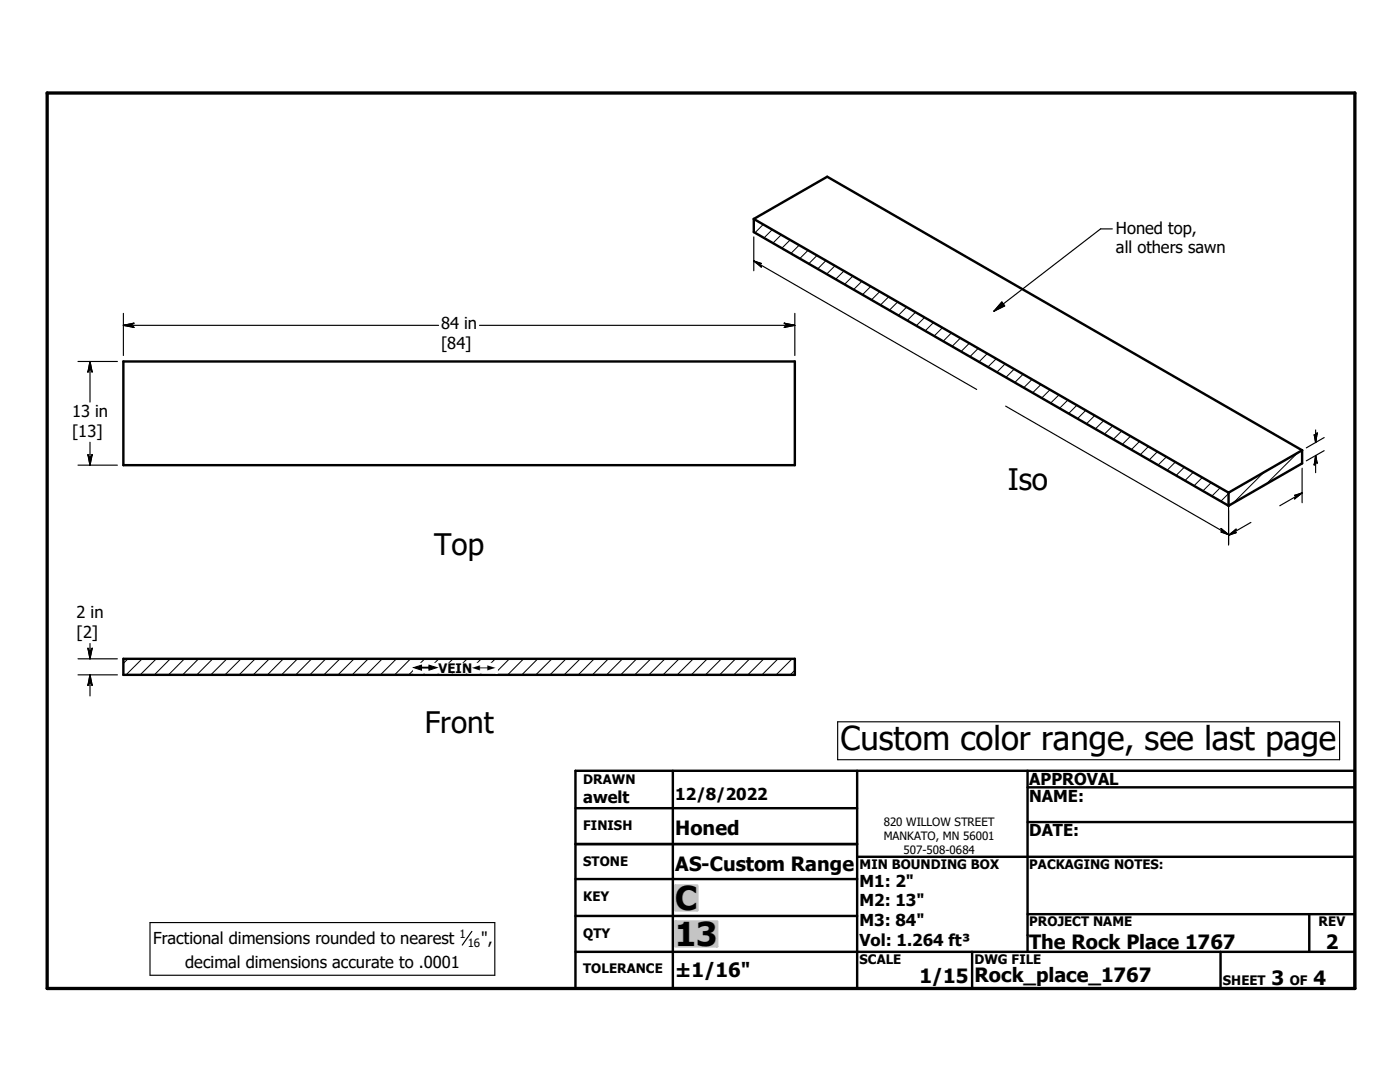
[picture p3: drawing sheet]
<svg xmlns="http://www.w3.org/2000/svg" width="279mm" height="216mm" viewBox="0 0 279 216" stroke-linecap="round" stroke-linejoin="round" font-family="sans-serif">
<g fill="none" stroke="#000" stroke-width=".48">
<path d="M150.4 43.7v2.6l94.8 54.6M150.4 43.7l94.8 54.6M150.4 43.7l14.7-8.4 94.8 54.5M24.6 72.1h134v20.7h-134zM245.2 98.3v2.6M259.9 89.8v2.7l-14.7 8.4M259.9 89.8l-14.7 8.5M24.6 131.5h134v3.2h-134zM114.8 153.8h155.6v43.4h-155.6zM134.3 153.8v43.4M171.1 153.8v43.4M205.1 157.1h65.3"/>
<path d="M205.1 153.8v36.1M114.8 175.4h56.3M114.8 161.3h56.3M114.8 168.4h56.3M171.1 171h99.3M205.1 164h65.3M114.8 182.8h56.3M114.8 189.9h155.6M194 189.9v7.3M205.1 182.4h65.3M243.6 189.9v7.3M261.3 182.4v7.5"/>
</g>
<g fill="none" stroke="#000" stroke-width=".2">
<path d="M150.5 43.8l-.1 .1M152.3 44.8l-1.6 1.6M154.1 45.8l-1.6 1.7M155.9 46.9l-1.7 1.6M157.7 47.9l-1.7 1.6M159.5 48.9l-1.7 1.7M161.3 49.9l-1.7 1.7M163.1 51l-1.7 1.6M164.8 52l-1.6 1.6M166.6 53l-1.6 1.7M168.4 54.1l-1.6 1.6M170.2 55.1l-1.7 1.6"/>
<path d="M172 56.1l-1.6 1.7M173.8 57.1l-1.7 1.7M175.6 58.2l-1.7 1.6M177.3 59.2l-1.6 1.7M179.2 60.2l-1.7 1.7M180.9 61.3l-1.6 1.6M182.7 62.3l-1.6 1.7M184.5 63.3l-1.6 1.7M186.3 64.4l-1.7 1.6M188.1 65.4l-1.7 1.7M189.9 66.4l-1.7 1.7M191.7 67.5l-1.7 1.6"/>
<path d="M193.4 68.5l-1.6 1.6M195.2 69.5l-1.6 1.7M197 70.6l-1.6 1.6M198.8 71.6l-1.6 1.6M200.6 72.6l-1.7 1.7M202.4 73.7l-1.7 1.6M204.2 74.7l-1.7 1.6M206 75.7l-1.7 1.7M207.7 76.7l-1.6 1.7M209.5 77.8l-1.6 1.6M211.3 78.8l-1.6 1.6M213.1 79.8l-1.6 1.7"/>
<path d="M214.9 80.9l-1.6 1.6M216.7 81.9l-1.7 1.6M218.5 82.9l-1.7 1.7M220.3 83.9l-1.7 1.7M222.1 85l-1.7 1.6M223.8 86l-1.6 1.7M225.6 87l-1.6 1.7M227.4 88.1l-1.6 1.6M229.2 89.1l-1.6 1.6M231 90.1l-1.7 1.7M232.8 91.2l-1.7 1.6M234.6 92.2l-1.7 1.6"/>
<path d="M236.4 93.2l-1.7 1.7M238.1 94.2l-1.6 1.7M239.9 95.3l-1.6 1.6M241.7 96.3l-1.6 1.6M243.5 97.3l-1.6 1.7M245.6 98.1l-2 1.9M252.3 94.2l-6.2 6.2M258.9 90.4l-6.1 6.1M259.9 92.3l-.4 .4M25.5 131.5l-.9 .9M28.4 131.5l-3.2 3.2M31.2 131.5l-3.2 3.2"/>
<path d="M34 131.5l-3.2 3.2M36.8 131.5l-3.2 3.2M39.6 131.5l-3.1 3.2M42.5 131.5l-3.2 3.2M45.3 131.5l-3.2 3.2M48.1 131.5l-3.2 3.2M50.9 131.5l-3.2 3.2M53.7 131.5l-3.2 3.2M56.5 131.5l-3.1 3.2M59.4 131.5l-3.2 3.2M62.2 131.5l-3.2 3.2M65 131.5l-3.2 3.2"/>
<path d="M67.8 131.5l-3.2 3.2M70.7 131.5l-3.2 3.2M73.5 131.5l-3.2 3.2M76.3 131.5l-3.2 3.2M79.1 131.5l-3.2 3.2M81.9 131.5l-3.1 3.2M84.8 131.5l-3.2 3.2M87.6 131.5l-3.2 3.2M90.4 131.5l-3.2 3.2M93.2 131.5l-3.2 3.2M96 131.5l-3.2 3.2M98.8 131.5l-3.1 3.2"/>
<path d="M101.7 131.5l-3.2 3.2M104.5 131.5l-3.2 3.2M107.3 131.5l-3.2 3.2M110.1 131.5l-3.2 3.2M113 131.5l-3.2 3.2M115.8 131.5l-3.2 3.2M118.6 131.5l-3.2 3.2M121.4 131.5l-3.2 3.2M124.2 131.5l-3.1 3.2M127.1 131.5l-3.2 3.2M129.9 131.5l-3.2 3.2M132.7 131.5l-3.2 3.2"/>
<path d="M135.5 131.5l-3.2 3.2M138.4 131.5l-3.3 3.2M141.1 131.5l-3.1 3.2M144 131.5l-3.2 3.2M146.8 131.5l-3.2 3.2M149.6 131.5l-3.2 3.2M152.4 131.5l-3.2 3.2M155.3 131.5l-3.2 3.2M158.1 131.5l-3.2 3.2M158.6 133.7l-.9 1"/>
</g>
<path d="M9.4 18.6h261v178.6h-261z" fill="none" stroke="#000" stroke-width=".66"/>
<g fill="#c0c0c0" stroke="#c0c0c0" stroke-width=".48">
<path d="M134.8 183.9h8.3v4.9z"/>
<path d="M134.8 183.9l8.3 4.9h-8.3z"/>
<path d="M134.8 176.7h4.4v5z"/>
<path d="M134.8 176.7l4.4 5h-4.4z"/>
</g>
<g fill="#fff" stroke="#fff" stroke-width=".23">
<path d="M82.5 132.4h16.8v1.9z"/>
<path d="M82.5 132.4l16.8 1.9h-16.8z"/>
</g>
<g fill="none" stroke="#000" stroke-width=".23">
<path d="M150.4 52.1l44.5 25.6M150.4 52.1l1.5 .5h-.5M150.4 52.1l1.5 1.2-.5-.7M150.4 47.3v6.7M151.4 52.6h.1M222 45.7h-2.4l-21.2 16.4M15.6 72.1h7.8M18 73.5h.1M18 72.1v8.1M18 72.1l.4 2.1-.4-.7M18 72.1l-.4 2.1 .4-.7M24.6 64.9h62.9"/>
<path d="M24.6 64.9l2.1-.4-.7 .4M24.6 64.9l2.1 .4-.7-.4M24.6 62.5v8.4M26 64.9h.1M95.7 64.9h62.9M157.3 64.9h.1M157.3 64.9l-.8 .4 2.1-.4M157.3 64.9l-.8-.4 2.1 .4M158.6 62.5v8.4M199.9 60.3l.6 .7-2.1 1.1zM15.6 92.8h7.8M18 91.4h.1"/>
<path d="M18 88.2v4.6M18 91.4l-.4-.7 .4 2.1M18 91.4l.4-.7-.4 2.1M200.7 81l44.5 25.7M258.9 98.9h.1M259.9 98.4l-4.5 2.5M259.9 98.4l-1.5 1.1 .5-.6M259.9 98.4l-1.5 .5h.5M259.9 93.4v6.9M262.6 87.2h.1M262.6 92h.1M262.6 85.8v2.5"/>
<path d="M262.6 90.9v3.4M262.6 87.2l-.3-.4 .3 1.5M262.6 87.2l.3-.8-.3 1.9M262.6 90.9l.3 1.5-.3-.4M262.6 90.9l-.3 1.9 .3-.8M264.3 87.3l-3.6 2.1M264.3 89.9l-3.6 2.1M244.2 106.1h.1M244.2 106.1h-.5l1.5 .6M244.2 106.1l-.5-.6 1.5 1.2M245.2 100.6v8.2M246.2 106.2h.1"/>
<path d="M246.2 106.2l.5-.6-1.5 1.2M246.2 106.2l.5 .1-1.5 .5M249.6 104.2l-4.4 2.6M15.6 134.7h7.8M15.6 131.5h7.8M18 130.1h.1M18 136h.1M18 128.4v3.1M18 134.7v4.2M18 130.1l-.4-.7 .4 2.1M18 130.1l.4-.7-.4 2.1M18 134.7l.4 2.1-.4-.8"/>
<path d="M18 134.7l-.4 2.1 .4-.8M167.2 144h100.1v7.6h-100.1zM29.9 184.1h68.8v10.5h-68.8zM94.2 185.8l-1.9 2.8"/>
</g>
<g fill="#000" stroke="#000" stroke-width=".23">
<path d="M150.4 52.1l1.5 .5h-.5zM150.4 52.1l1 .5 .5 .7zM151.4 52.6l.5 .7zM18 72.1l.4 2.1-.4-.7zM18 72.1v1.4l-.4 .7zM18 73.5l-.4 .7zM24.6 64.9l2.1-.4-.7 .4zM24.6 64.9h1.4l.7 .4zM26 64.9l.7 .4zM156.5 65.3l.8-.4h1.3zM156.5 64.5l2.1 .4h-1.3zM156.5 64.5l.8 .4z"/>
<path d="M199.9 60.3l.6 .7-2.1 1.1zM17.6 90.7l.4 .7v1.4zM18.4 90.7l-.4 2.1v-1.4zM18.4 90.7l-.4 .7zM258.9 98.9l1-.5-1.5 1.1zM258.4 98.9l1.5-.5-1 .5zM258.4 98.9h.5zM262.3 86.8l.3 .4v1.1zM262.9 86.4l-.3 1.9v-1.1zM262.9 86.4l-.3 .8zM262.6 90.9l.3 1.5-.3-.4zM262.6 90.9v1.1l-.3 .8z"/>
<path d="M262.6 92l-.3 .8zM243.7 106.1h.5l1 .6zM243.7 105.5l1.5 1.2-1-.6zM243.7 105.5l.5 .6zM245.2 106.8l1.5-1.2-.5 .6zM245.2 106.8l1-.6 .5 .1zM246.2 106.2l.5 .1zM17.6 129.4l.4 .7v1.4zM18.4 129.4l-.4 2.1v-1.4zM18.4 129.4l-.4 .7zM18 134.7l.4 2.1-.4-.8zM18 134.7v1.3l-.4 .8z"/>
<path d="M18 136l-.4 .8z"/>
</g>
<g font-size="6.6">
<text x="167.8" y="149.6">Custom color range, see last page</text>
<text x="134.7" y="181.6">C</text>
<text x="134.7" y="188.7">13</text>
</g>
<g font-size="5.9">
<text x="201.1" y="97.8">Iso</text>
<text x="86.7" y="110.7">Top</text>
<text x="84.8" y="146.2">Front</text>
</g>
<g font-size="3.9">
<text x="134.7" y="166.6">Honed</text>
<text x="134.7" y="173.7">AS-Custom Range</text>
<text x="205.4" y="189.4">The Rock Place 1767</text>
<text x="264.6" y="189.3">2</text>
<text x="134.7" y="194.9">±1/16&quot;</text>
<text x="183.5" y="196.1">1/15</text>
<text x="194.5" y="196">Rock_place_1767</text>
<text x="253.8" y="196.6">3</text>
<text x="262.1" y="196.6">4</text>
</g>
<g font-size="3.3">
<text x="222.7" y="46.6">Honed top,</text>
<text x="222.7" y="50.5">all others sawn</text>
<text x="88.1" y="65.6">84 in</text>
<text x="88.1" y="69.6">[84]</text>
<text x="14.4" y="83.2">13 in</text>
<text x="14.4" y="87.2">[13]</text>
<text x="15.3" y="123.3">2 in</text>
<text x="15.3" y="127.3">[2]</text>
<text x="116.4" y="160.2">awelt</text>
<text x="134.7" y="159.7">12/8/2022</text>
<text x="205.4" y="156.7">APPROVAL</text>
<text x="205.4" y="159.9">NAME:</text>
<text x="205.4" y="166.9">DATE:</text>
<text x="171.5" y="176.9">M1: 2&quot;</text>
<text x="171.5" y="180.8">M2: 13&quot;</text>
<text x="171.5" y="184.8">M3: 84&quot;</text>
<text x="30.6" y="188.4">Fractional dimensions rounded to nearest</text>
<text x="96" y="188.4">&quot;,</text>
<text x="171.5" y="188.7">Vol: 1.264 ft³</text>
<text x="37" y="193.1">decimal dimensions accurate to .0001</text>
</g>
<g font-size="2.6">
<text x="87.5" y="134.2">VEIN</text>
<text x="116.4" y="156.4">DRAWN</text>
<text x="116.4" y="165.6">FINISH</text>
<text x="116.4" y="172.8">STONE</text>
<text x="171.5" y="173.4">MIN BOUNDING BOX</text>
<text x="205.4" y="173.4">PACKAGING NOTES:</text>
<text x="116.4" y="179.9">KEY</text>
<text x="205.4" y="184.8">PROJECT NAME</text>
<text x="263.1" y="184.8">REV</text>
<text x="116.4" y="187.1">QTY</text>
<text x="116.4" y="194.2">TOLERANCE</text>
<text x="171.5" y="192.4">SCALE</text>
<text x="194.5" y="192.4">DWG FILE</text>
<text x="244.1" y="196.6">SHEET</text>
<text x="257.4" y="196.6">OF</text>
</g>
<g font-size="2.3">
<text x="176.4" y="164.8">820 WILLOW STREET</text>
<text x="176.4" y="167.6">MANKATO, MN 56001</text>
<text x="180.3" y="170.3">507-508-0684</text>
<text x="91.7" y="187.2">1</text>
<text x="93.3" y="188.9">16</text>
</g>
<g font-size="2.1">
<text x="82.5" y="134.2">#</text>
<text x="94.2" y="134.2">#</text>
</g>
</svg>
